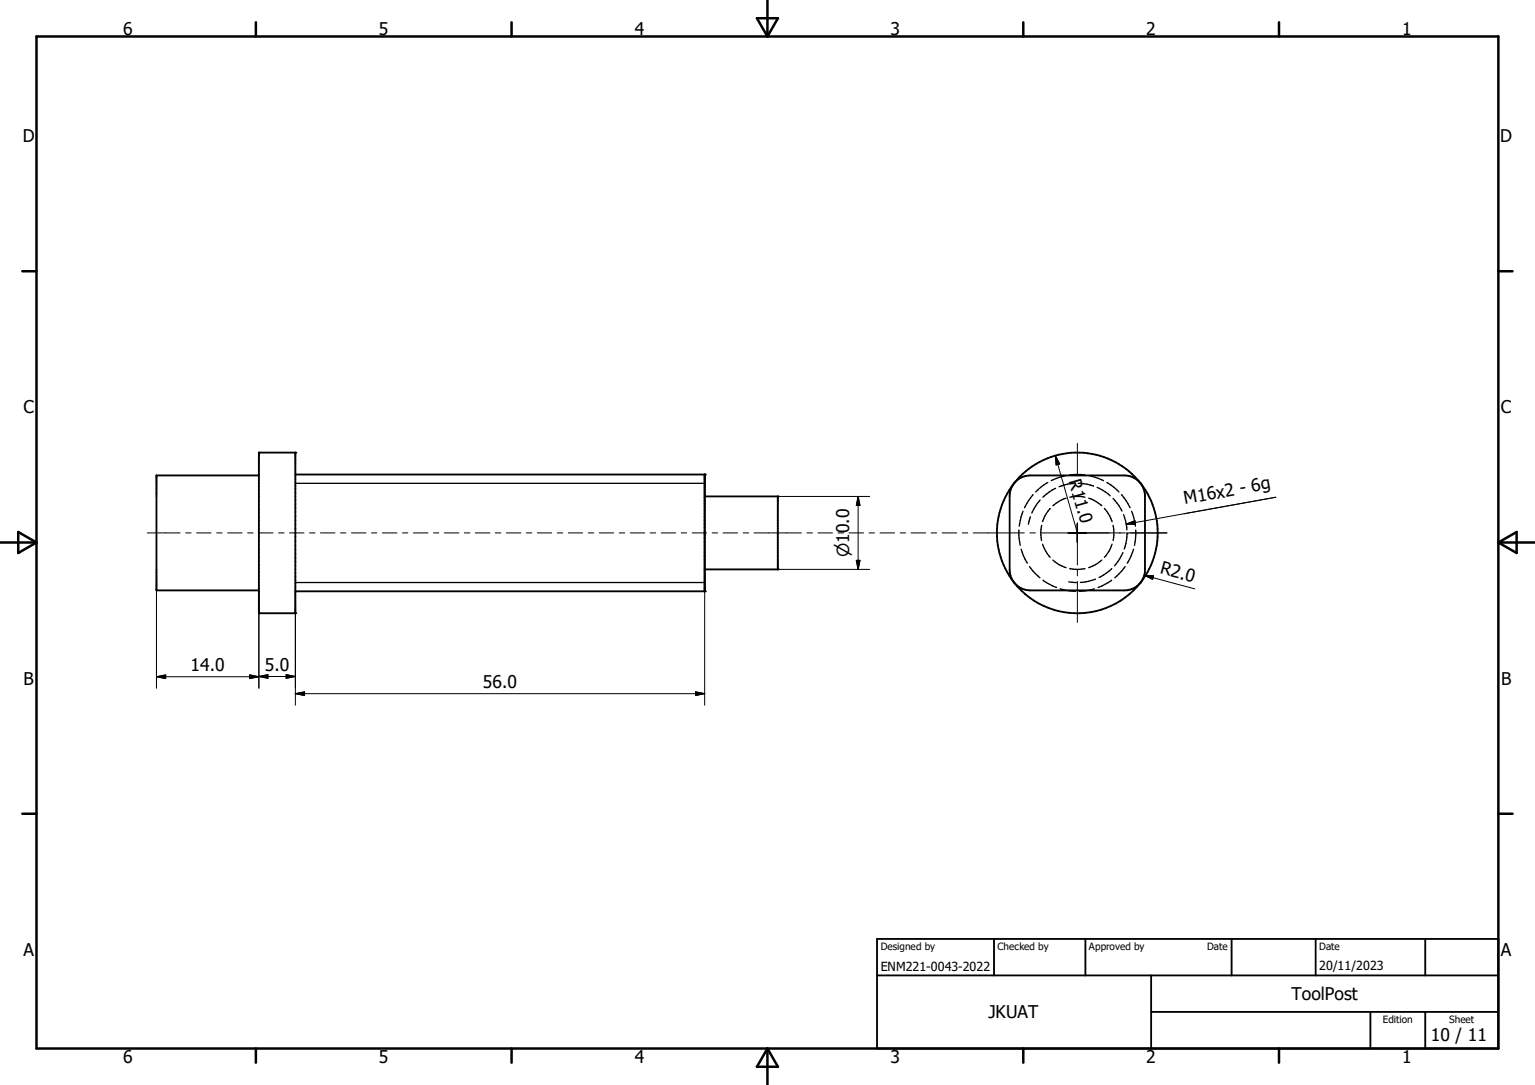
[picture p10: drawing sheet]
<svg xmlns="http://www.w3.org/2000/svg" width="297mm" height="210mm" viewBox="0 0 297 210" stroke-linecap="round" stroke-linejoin="round" font-family="sans-serif">
<g fill="none" stroke="#000" stroke-width=".36">
<path d="M50.1 92h-19.8v22.3h19.8M50.1 87.6h7v31.1h-7zM57.1 91.9h79.3v22.6h-79.3M136.4 96.1h14.1v14.1h-14.1M196.5 93.2a4 4 0 0 1 2.8-1.2h18.3a4 4 0 0 1 3.9 4v14.3a4 4 0 0 1-3.9 4h-18.3a4 4 0 0 1-3.9-4v-14.3a4 4 0 0 1 1.1-2.8zM169.7 188.8h120.2M169.7 181.7h120.2v21.3h-120.2zM192.3 181.7v7.1M210 181.7v7.1M222.7 195.9h67.2M222.7 188.8v14.2M238.3 181.7v7.1"/>
<path d="M254.6 181.7v7.1M265.2 195.9v7.1M275.8 181.7v7.1M275.8 195.9v7.1"/>
<circle cx="208.5" cy="103.1" r="15.6"/>
</g>
<g fill="#000">
<circle cx="50.1" cy="87.6" r=".18"/>
<circle cx="57.1" cy="87.6" r=".18"/>
<circle cx="136.4" cy="91.9" r=".18"/>
<circle cx="150.5" cy="96.1" r=".18"/>
<circle cx="50.1" cy="118.7" r=".18"/>
<circle cx="57.1" cy="118.7" r=".18"/>
<circle cx="136.4" cy="114.5" r=".18"/>
<circle cx="150.5" cy="110.2" r=".18"/>
</g>
<g fill="none" stroke="#000" stroke-width=".25">
<path d="M57.1 93.6h79.3M197.9 99l-.3 1.1-.4 1.8M199.9 95.8l-.9 1.1-.7 1.4M201.3 96.8l-.9 1.1-.8 1.4M202.7 93.4l-1.3 .9-1 .9M203.2 98.4l-1 1.5-.5 1.1M204.2 94.5l-1.2 .7-1.2 1M206.2 92.1l-2.8 .9M206.3 96.4l-1.5 .7-1.1 .8M207 92l.8-.1 2.1 .1M207 96.2l.9-.1 2 .1M207.9 93.6l-1.4 .1-1.6 .5"/>
<path d="M208.6 93.6l1.7 .1 1.3 .4M210.6 96.4l1.5 .7 1.1 .8M210.7 92.1l2.8 .9M211.6 94.1h.1M212.3 94.3l1.5 .9 1 .8M213.7 98.4l1 1.5 .5 1.1M214.2 93.4l1.4 .9 .9 .9M215.4 96.5l1.1 1.4 .6 1M217 95.8l.9 1.1 .7 1.4M217.4 99.6l.4 1.2 .2 1.8M219 99l.5 1.7 .2 1.2M57.1 112.8h79.3"/>
<path d="M197.2 102.6v1.6l.2 1.4M197.6 106.3l.4 1.3 .8 1.4M199.2 109.7l.7 .8 1.3 1.3M199.4 100l-.4 1.5M201.6 101.7l-.2 1.3 .1 1.6M201.7 105.3l.6 1.4 .9 1.2M201.8 112.3l.7 .5 1.9 .9M203.7 108.4l1.3 1 1.3 .5M205.1 114l1.3 .3 1.7 .2M206.8 112.6l1.5 .2M207 110.1l1.2 .1 1.7-.1M211.8 114l-1.3 .3-1.7 .2"/>
<path d="M212 112.1l-1.4 .4-1.6 .2M213.2 108.4l-1.3 1-1.3 .5M215.1 112.3l-.7 .5-1.9 .9M215.1 110.1l-1 .9-1.4 .8M215.2 105.3l-.6 1.4-.9 1.2M215.4 101.7l.1 1.3-.1 1.6M217.3 107l-.7 1.2-.9 1.3M217.7 109.7l-2 2.1M218.1 103.3h.1M218.1 103.3l-.1 1.3-.5 1.7M219.3 106.3l-.4 1.3-.8 1.4M219.7 102.6v1.6l-.2 1.4"/>
</g>
<g fill="none" stroke="#000" stroke-width=".48">
<path d="M7.1 7.1h282.8v195.9h-282.8zM49.5 4.3v2.8M99 4.3v2.8M146.5 3.5h4l-2 3.6zM148.5 0v7.1M198 4.3v2.8M247.5 4.3v2.8M4.3 52.5h2.8M289.9 52.5h2.8M0 105h7.1M3.5 103l3.6 2-3.6 2zM289.9 105h7.1"/>
<path d="M289.9 105l3.6-2v4zM4.3 157.5h2.8M289.9 157.5h2.8M49.5 203v2.7M99 203v2.7M148.5 203v7M148.5 203l2 3.5h-4zM198 203v2.7M247.5 203v2.7"/>
</g>
<g fill="none" stroke="#000" stroke-width=".19">
<path d="M150.5 96.1h17.8M166 96.1v14.1M166 96.1l.4 1.7h-.7zM204.2 88.2l4.3 15M204.2 88.2l.8 1.6-.7 .2zM208.5 85.8v6.3M246.9 96.2l-29 5.3M28.5 103.2h6.3M30.3 114.3v18.9M35.9 103.2h1.1M38 103.2h2.8M41.9 103.2h1.1"/>
<path d="M44 103.2h2.8M47.9 103.2h1.1M50 103.2h2.8M50.1 114.3v18.9M53.9 103.2h1.1M56 103.2h2.8M57.1 114.5v22M59.9 103.2h1.1M62 103.2h2.8M65.9 103.2h1M68 103.2h2.8M71.9 103.2h1"/>
<path d="M74 103.2h2.8M77.9 103.2h1M80 103.2h2.8M83.9 103.2h1M86 103.2h2.8M89.8 103.2h1.1M92 103.2h2.8M95.8 103.2h1.1M98 103.2h2.8M101.8 103.2h1.1M104 103.2h2.8M107.8 103.2h1.1"/>
<path d="M110 103.2h2.8M113.8 103.2h1.1M116 103.2h2.7M119.8 103.2h1.1M121.9 103.2h2.8M125.8 103.2h1.1M127.9 103.2h2.8M131.8 103.2h1.1M133.9 103.2h2.8M136.4 114.5v22M137.8 103.2h1.1M139.9 103.2h2.8"/>
<path d="M143.8 103.2h1.1M145.9 103.2h9.2M150.5 110.2h17.8M156.1 103.2h1.1M158.3 103.2h2.8M162.2 103.2h1M164.3 103.2h2.8M165.7 108.5h.7l-.4 1.7zM168.2 103.2h1M170.3 103.2h2.8M174.2 103.2h1M176.3 103.2h2.8"/>
<path d="M180.2 103.2h1M182.3 103.2h2.8M186.2 103.2h1.1M188.3 103.2h9.9M199.3 103.2h1M201.4 103.2h14.1M208.5 103.2h.1M208.5 101.2v8.2M208.5 110.4v1.1M208.5 112.5v8M215.7 103.2h2M217.8 103.2h8"/>
<path d="M217.9 101.5l1.7-.7 .1 .7zM221.4 111.3l9.8 2.7M221.4 111.3l1.8 .2-.2 .6zM30.3 131h19.8M30.3 131l1.8-.4v.7zM48.3 130.6l1.8 .4-1.8 .3zM50.1 130.9h7M50.1 130.9l1.7-.3v.7zM55.4 130.6l1.7 .3-1.7 .4zM57.1 134.3h79.3M57.1 134.3l1.8-.4v.7zM134.6 133.9l1.8 .4-1.8 .3z"/>
</g>
<path d="M166 96.1l.4 1.7h-.7zM204.2 88.2l.8 1.6-.7 .2zM165.7 108.5h.7l-.4 1.7zM217.9 101.5l1.7-.7 .1 .7zM221.4 111.3l1.8 .2-.2 .6zM30.3 131l1.8-.4v.7zM48.3 130.6l1.8 .4-1.8 .3zM50.1 130.9l1.7-.3v.7zM55.4 130.6l1.7 .3-1.7 .4zM57.1 134.3l1.8-.4v.7zM134.6 133.9l1.8 .4-1.8 .3z" fill="#000" stroke="#000" stroke-width=".19"/>
<g font-size="3.4">
<text x="23.8" y="6.8">6</text>
<text x="73.3" y="6.8">5</text>
<text x="122.9" y="6.8">4</text>
<text x="172.3" y="6.8">3</text>
<text x="221.8" y="6.8">2</text>
<text x="271.3" y="6.8">1</text>
<text x="4.4" y="27.5">D</text>
<text x="290.3" y="27.5">D</text>
<text x="4.5" y="80">C</text>
<text x="290.4" y="80">C</text>
<text x="206.8" y="93.1" transform="rotate(74 206.8 93.1)">R1 .0</text>
<text x="229.3" y="97.6" transform="rotate(-10 229.3 97.6)">M16x2 - 6g</text>
<text x="224.3" y="111" transform="rotate(15 224.3 111)">R2.0</text>
<text x="36.9" y="129.8">14.0</text>
<text x="51.3" y="129.8">5.0</text>
<text x="4.5" y="132.5">B</text>
<text x="93.4" y="133.1">56.0</text>
<text x="290.4" y="132.5">B</text>
<text x="4.5" y="185">A</text>
<text x="290.4" y="185">A</text>
<text x="191.3" y="197.1">JKUAT</text>
<text x="249.9" y="193.6">ToolPost</text>
<text x="276.9" y="201.5">10 / 11</text>
<text x="23.8" y="205.7">6</text>
<text x="73.3" y="205.7">5</text>
<text x="122.9" y="205.7">4</text>
<text x="172.3" y="205.7">3</text>
<text x="221.8" y="205.7">2</text>
<text x="271.3" y="205.7">1</text>
</g>
<text font-size="3.2" x="164.3" y="107.8" transform="rotate(-90 164.3 107.8)">n10.0</text>
<g font-size="2.4">
<text x="170.4" y="188">ENM221-0043-2022</text>
<text x="255.3" y="187.7">20/11/2023</text>
</g>
<g font-size="1.9">
<text x="170.4" y="183.9">Designed by</text>
<text x="193" y="183.9">Checked by</text>
<text x="210.7" y="183.9">Approved by</text>
<text x="233.6" y="183.9">Date</text>
<text x="255.3" y="183.9">Date</text>
<text x="267.5" y="198">Edition</text>
<text x="280.4" y="198">Sheet</text>
</g>
</svg>
